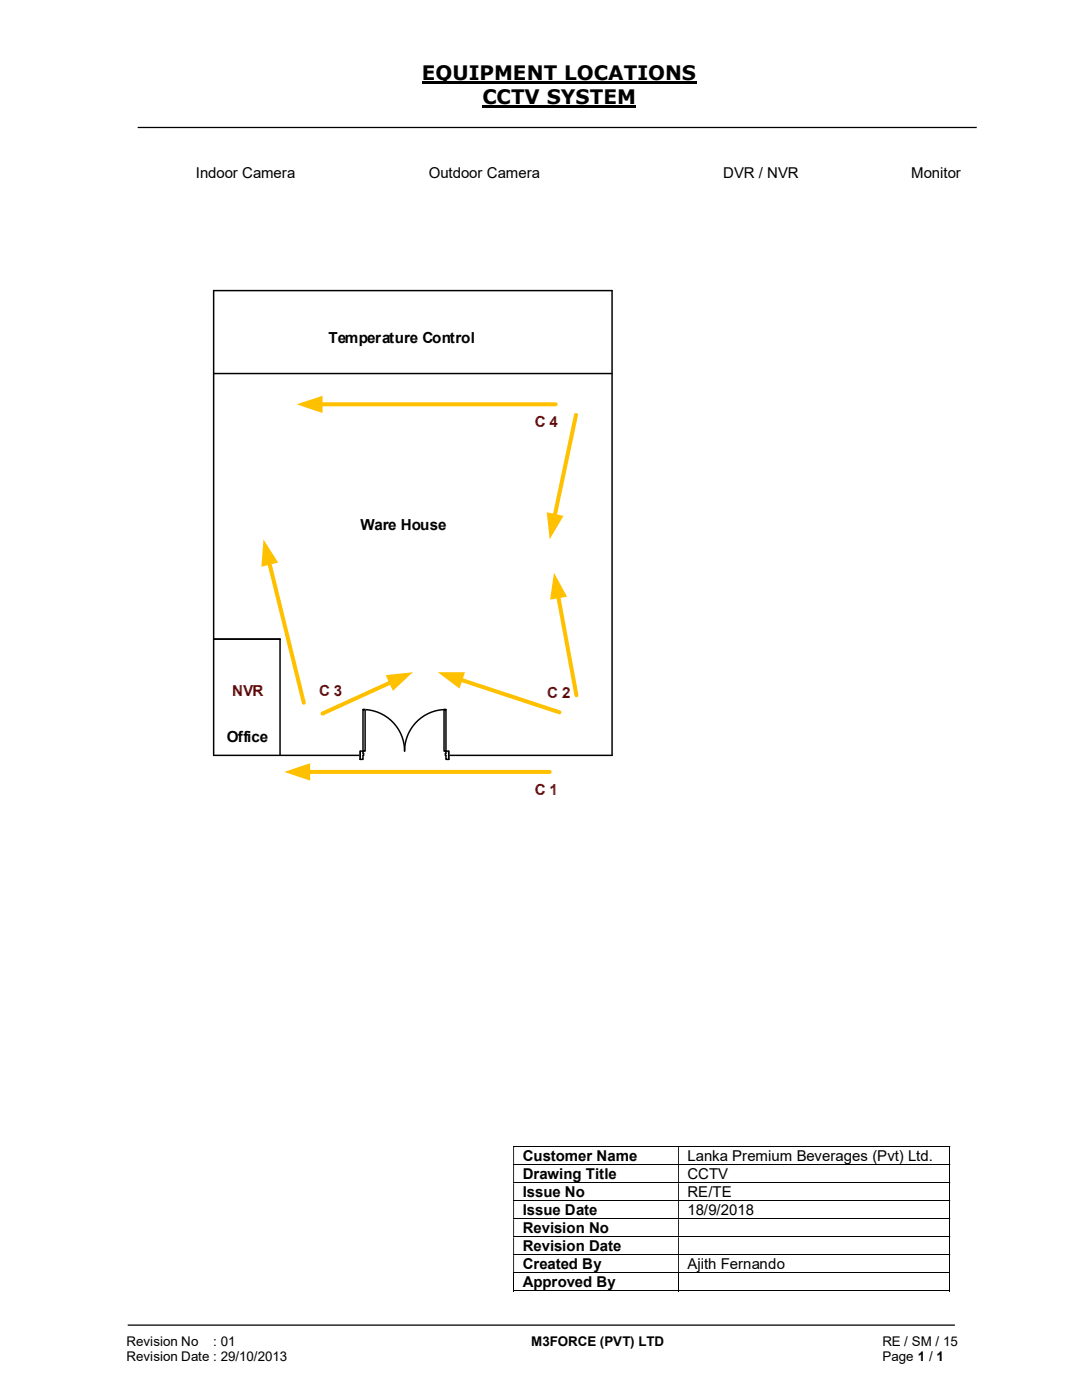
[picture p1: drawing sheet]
<svg xmlns="http://www.w3.org/2000/svg" width="216mm" height="279mm" viewBox="0 0 216 279" stroke-linecap="round" stroke-linejoin="round" font-family="sans-serif">
<path d="M84.2 16.4h54.8M96.3 21.3h30.7" fill="none" stroke="#000" stroke-width=".42"/>
<path d="M27.5 25.4h167.4M25.5 264.5h165" fill="none" stroke="#000" stroke-width=".25"/>
<g fill="none" stroke="#000" stroke-width=".2">
<path d="M102.4 228.8h87M102.4 232.4h87M102.4 236.1h87M102.4 239.6h87M189.5 228.9v3.4M189.5 232.5v3.5M189.5 236.1v3.5M189.5 239.7v3.5M102.4 243.2h87M102.4 246.8h87M102.4 250.4h87M102.4 254h87"/>
<path d="M102.4 257.6h32.9M102.5 254.1v3.6M135.4 254.1v3.6M135.5 257.6h53.9M189.5 243.3v3.5M189.5 246.9v3.5M189.5 250.5v3.5M189.5 254.1v3.6"/>
</g>
<g fill="#000">
<path d="M189.4 228.7h.2v.2h-.2zM102.4 228.9h.2v3.4h-.2zM135.3 228.9h.2v3.4h-.2z" fill-rule="evenodd"/>
<path d="M189.4 232.3h.2v.2h-.2zM102.4 232.5h.2v3.5h-.2zM135.3 232.5h.2v3.5h-.2z" fill-rule="evenodd"/>
<path d="M189.4 236h.2v.1h-.2zM102.4 236.1h.2v3.5h-.2zM135.3 236.1h.2v3.5h-.2z" fill-rule="evenodd"/>
<path d="M189.4 239.6h.2v.1h-.2zM102.4 239.7h.2v3.5h-.2zM135.3 239.7h.2v3.5h-.2z" fill-rule="evenodd"/>
<path d="M189.4 243.2h.2v.1h-.2zM102.4 243.3h.2v3.5h-.2zM135.3 243.3h.2v3.5h-.2z" fill-rule="evenodd"/>
<path d="M189.4 246.8h.2v.1h-.2zM102.4 246.9h.2v3.5h-.2zM135.3 246.9h.2v3.5h-.2z" fill-rule="evenodd"/>
<path d="M189.4 250.4h.2v.1h-.2zM102.4 250.5h.2v3.5h-.2zM135.3 250.5h.2v3.5h-.2z" fill-rule="evenodd"/>
</g>
<path d="M189.4 254h.2v.1h-.2zM189.4 257.6h.2v.1h-.2z" fill="#000"/>
<path d="M42.6 58h79.5v92.7h-79.5zM42.6 74.5h79.5M42.6 127.6h13.3v23.1" fill="none" stroke="#000" stroke-width=".3"/>
<path d="M71.9 149.9h17.6v1.7h-17.6z" fill="#fff"/>
<path d="M71.9 149.9h17.6v1.7h-17.6z" fill="none" stroke="#fff" stroke-width=".3"/>
<path d="M89 149.9v1.7h.5v-1.7zM71.9 149.9h.5v1.7h-.5z" fill-rule="evenodd" fill="#fff"/>
<path d="M72.4 150.3v-.4h-.5v1.7h.5v-.9M89 150.3v-.4h.5v1.7h-.5v-.9" fill="none" stroke="#000" stroke-width=".3"/>
<path d="M88.9 150.3v.4h.1v-.4zM72.4 150.3h.2v.4h-.2z" fill-rule="evenodd" fill="#fff"/>
<path d="M71.9 149.9v1.7M72.4 150.3h.2v.4h-.2M72.4 141.6a8.3 8.3 0 0 1 8.3 8.3 8.3 8.3 0 0 1 8.3-8.3M89 150.3h-.1v.4h.1M89.5 149.9v1.7" fill="none" stroke="#000" stroke-width=".3"/>
<path d="M72.4 141.6h.5v8.3h-.5z" fill-rule="evenodd" fill="#fff"/>
<path d="M72.4 141.6h.5v8.3h-.5z" fill="none" stroke="#000" stroke-width=".3"/>
<path d="M88.6 141.6h.4v8.3h-.4z" fill-rule="evenodd" fill="#fff"/>
<path d="M42.6 127.6h13.3M88.6 141.6h.4v8.3h-.4z" fill="none" stroke="#000" stroke-width=".3"/>
<path d="M114.9 82.8l-4.2 20.2" fill="none" stroke="#ffc000" stroke-width=".8"/>
<path d="M109.1 102.2l3.3 .8-2.7 4.7z" fill="#ffc000"/>
<path d="M63.9 80.7h47" fill="none" stroke="#ffc000" stroke-width=".8"/>
<path d="M59.2 80.7l5.1-1.7v3.4z" fill="#ffc000"/>
<path d="M53.7 112.3l6.9 28" fill="none" stroke="#ffc000" stroke-width=".8"/>
<path d="M52.6 107.7l2.9 4.6-3.3 .8z" fill="#ffc000"/>
<path d="M78.1 136.1l-13.8 6.3" fill="none" stroke="#ffc000" stroke-width=".8"/>
<path d="M77 134.7l5.4-.5-4 3.7z" fill="#ffc000"/>
<path d="M91.9 135.6l19.7 6.6" fill="none" stroke="#ffc000" stroke-width=".8"/>
<path d="M87.3 134.2h5.5l-1.1 3.2z" fill="#ffc000"/>
<path d="M111.4 119l3.6 19.8" fill="none" stroke="#ffc000" stroke-width=".8"/>
<path d="M110.5 114.3l2.7 4.8-3.4 .6z" fill="#ffc000"/>
<path d="M61.4 154.1h48.3" fill="none" stroke="#ffc000" stroke-width=".8"/>
<path d="M56.7 154.1l5.2-1.8v3.5z" fill="#ffc000"/>
<g font-size="4">
<text x="84.2" y="16">EQUIPMENT LOCATIONS</text>
<text x="96.3" y="20.8">CCTV SYSTEM</text>
</g>
<g font-size="3">
<text x="39.1" y="35.5">Indoor Camera</text>
<text x="85.6" y="35.5">Outdoor Camera</text>
<text x="144.3" y="35.5">DVR / NVR</text>
<text x="181.8" y="35.5">Monitor</text>
<text x="65.5" y="68.5">Temperature Control</text>
<text x="72" y="105.7">Ware House</text>
<text x="45.3" y="148.1">Office</text>
<text x="104.3" y="231.6">Customer Name</text>
<text x="137.2" y="231.6">Lanka Premium Beverages (Pvt) Ltd.</text>
<text x="104.3" y="235.3">Drawing Title</text>
<text x="104.3" y="238.8">Issue No</text>
<text x="137.2" y="235.3">CCTV</text>
<text x="137.2" y="238.8">RE/TE</text>
<text x="104.3" y="242.4">Issue Date</text>
<text x="137.2" y="242.4">18/9/2018</text>
<text x="104.3" y="246.1">Revision No</text>
<text x="104.3" y="249.7">Revision Date</text>
<text x="104.3" y="253.3">Created By</text>
<text x="104.3" y="256.9">Approved By</text>
<text x="137.2" y="253.3">Ajith Fernando</text>
</g>
<g font-size="3" fill="#c00000">
<text x="106.7" y="85.1">C 4</text>
<text x="46.3" y="138.9">NVR</text>
<text x="63.7" y="138.9">C 3</text>
<text x="109.2" y="139.3">C 2</text>
<text x="106.7" y="158.8">C 1</text>
</g>
<g font-size="2.7">
<text x="25.2" y="268.7">Revision No</text>
<text x="42.6" y="268.7">: 01</text>
<text x="106" y="268.7">M3FORCE (PVT) LTD</text>
<text x="176.1" y="268.7">RE / SM / 15</text>
<text x="25.2" y="271.7">Revision Date : 29/10/2013</text>
<text x="176.1" y="271.7">Page 1 / 1</text>
</g>
</svg>
